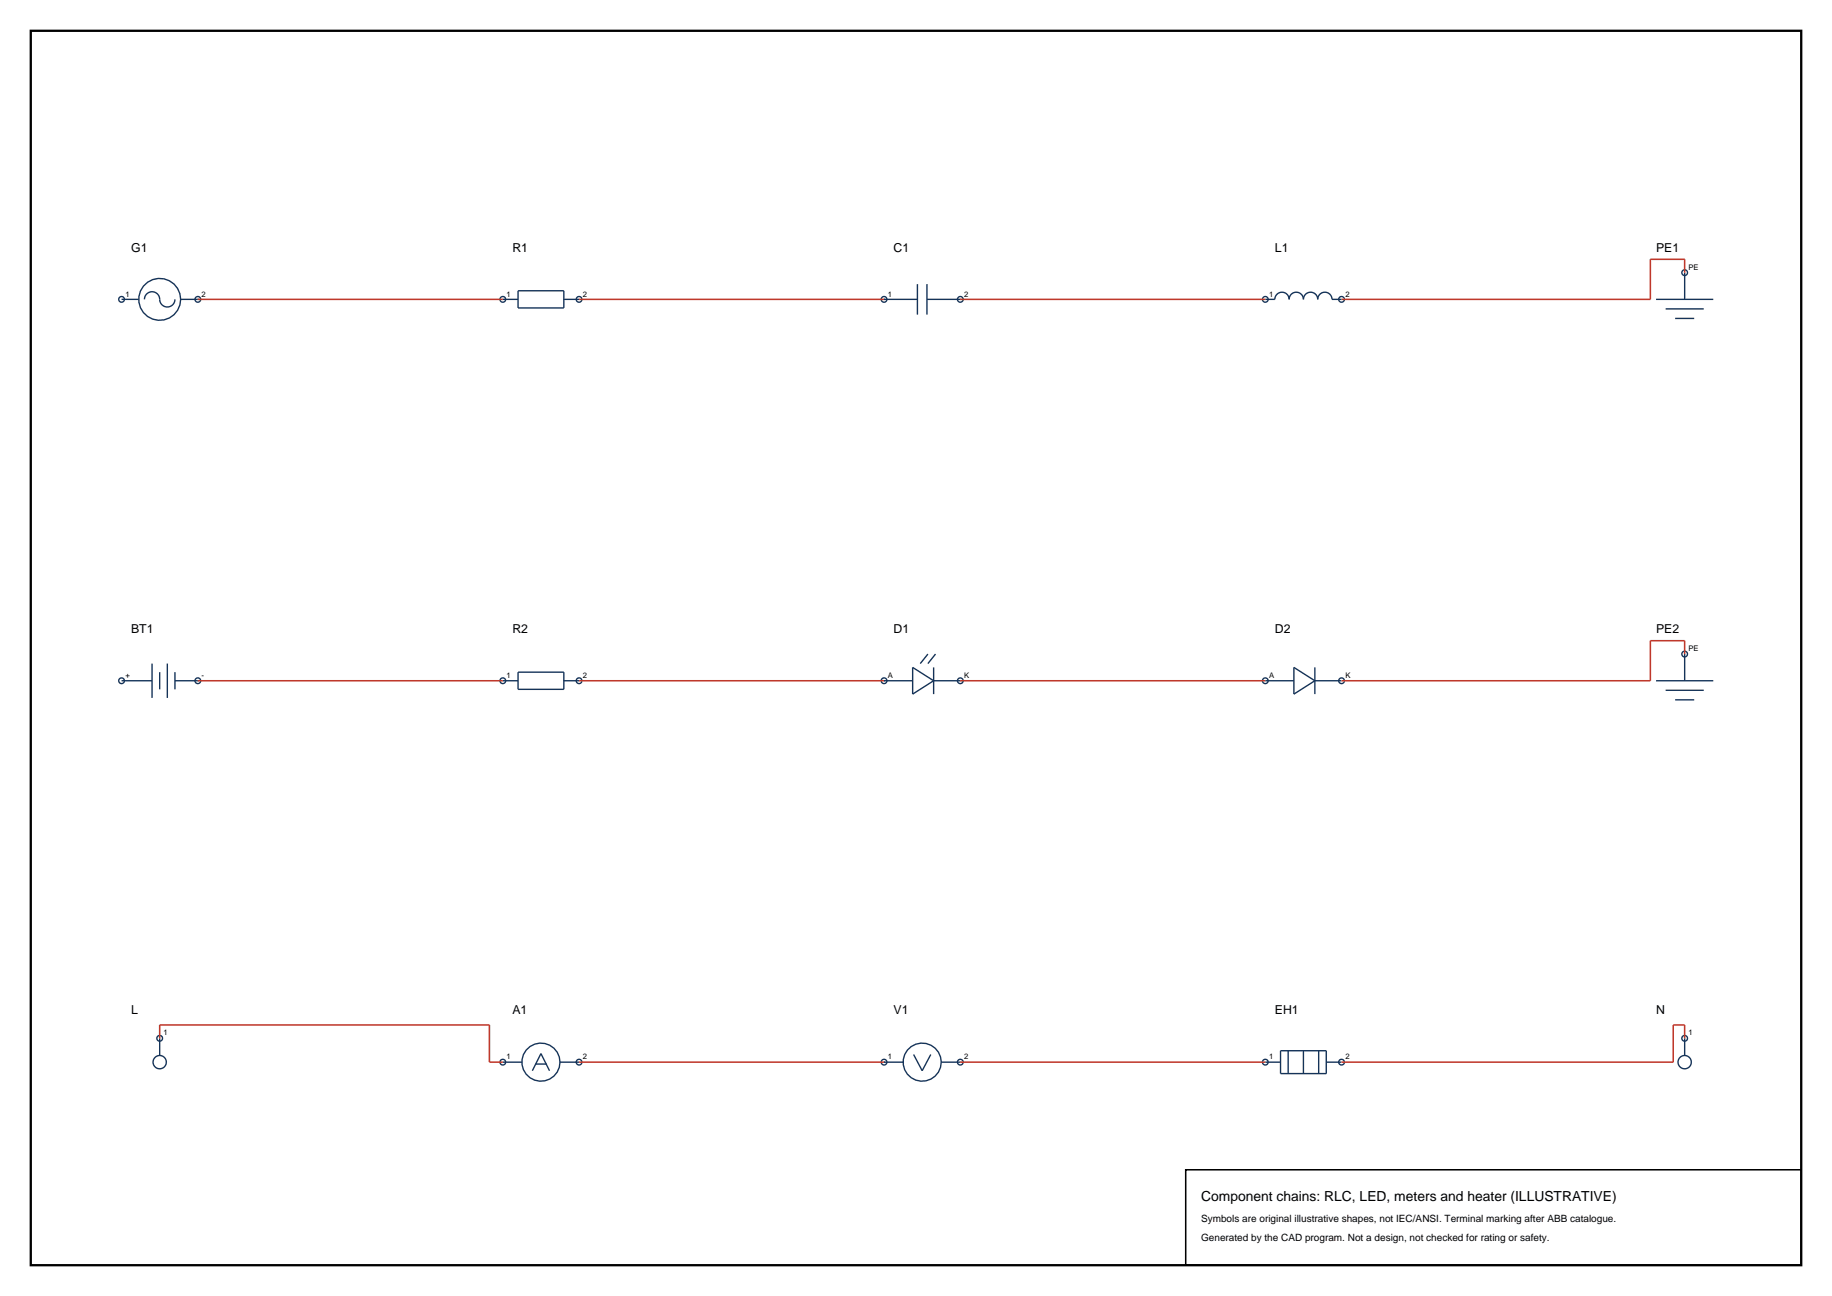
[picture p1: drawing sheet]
<svg xmlns="http://www.w3.org/2000/svg" width="420mm" height="297mm" viewBox="0 0 420 297" stroke-linecap="round" stroke-linejoin="round" font-family="sans-serif">
<path d="M7.1 7.1h405.8v282.8h-405.8z" fill="none" stroke="#000" stroke-width=".53"/>
<g fill="none" stroke="#143359" stroke-width=".32">
<path d="M27.9 68.6h3.9M33.1 68.6a1.8 1.8 0 0 1 2.1-1.7 1.8 1.8 0 0 1 1.5 2.2 1.75 1.75 0 0 0 1.9 1.2 1.75 1.75 0 0 0 1.5-1.7M41.4 68.6h4M115.3 68.6h3.5M118.8 66.6h10.5v4h-10.5zM129.3 68.6h3.5M202.7 68.6h7.6M210.3 65.1v7M212.5 68.6h7.7M212.5 65.1v7M290.1 68.6h2.2a1.64 1.64 0 0 1 1.6-1.6 1.64 1.64 0 0 1 1.6 1.6 1.64 1.64 0 0 1 1.7-1.6 1.64 1.64 0 0 1 1.6 1.6 1.64 1.64 0 0 1 1.7-1.6 1.64 1.64 0 0 1 1.6 1.6 1.64 1.64 0 0 1 1.6-1.6 1.64 1.64 0 0 1 1.7 1.6h2.2M379.7 68.6h13.1"/>
<path d="M381.9 70.8h8.7M384 73h4.4M386.2 62.5v6.1M386.2 62.5h.1M27.9 156h7M34.9 152.1v7.8M36.6 154v4M38.4 152.1v7.8M40.1 156h5.3M40.1 154v4M115.3 156h3.5M118.8 154h10.5v4h-10.5z"/>
<path d="M129.3 156h3.5M202.7 156h6.5M209.2 152.9l4.8 3.1-4.8 3.1zM212.7 149.9l-1.7 2.2M214 156h6.2M214 152.9v6.2M214.5 149.9l-1.8 2.2M290.1 156h6.5M296.6 152.9l4.8 3.1-4.8 3.1zM301.4 156h6.2M301.4 152.9v6.2M379.7 156h13.1"/>
<path d="M381.9 158.2h8.7M386.2 149.9v6.1M386.2 149.9h.1M384 160.4h4.4M36.6 237.9v4M36.6 237.9h.1M386.2 237.9v4M386.2 237.9h.1M115.3 243.4h4.3M122 245.4l2-4 2 4M122.7 243.8h2.6M128.4 243.4h4.4"/>
<path d="M202.7 243.4h4.3M209.5 241.7l1.9 3.7 2-3.7M215.8 243.4h4.4M290.1 243.4h3.5M293.6 240.8h10.5v5.2h-10.5zM295.3 240.8v5.2M298.8 240.8v5.2M302.3 240.8v5.2M304.1 243.4h3.5"/>
<circle cx="27.9" cy="68.6" r=".66"/>
<circle cx="36.6" cy="68.6" r="4.8"/>
<circle cx="45.4" cy="68.6" r=".66"/>
<circle cx="115.3" cy="68.6" r=".66"/>
<circle cx="132.8" cy="68.6" r=".66"/>
<circle cx="202.7" cy="68.6" r=".65"/>
<circle cx="220.2" cy="68.6" r=".66"/>
<circle cx="290.1" cy="68.6" r=".66"/>
<circle cx="307.6" cy="68.6" r=".66"/>
<circle cx="386.2" cy="62.5" r=".66"/>
<circle cx="27.9" cy="156" r=".66"/>
<circle cx="45.4" cy="156" r=".66"/>
<circle cx="115.3" cy="156" r=".66"/>
<circle cx="132.8" cy="156" r=".66"/>
<circle cx="202.7" cy="156" r=".65"/>
<circle cx="220.2" cy="156" r=".66"/>
<circle cx="290.1" cy="156" r=".66"/>
<circle cx="307.6" cy="156" r=".66"/>
<circle cx="386.2" cy="149.9" r=".66"/>
<circle cx="36.6" cy="237.9" r=".66"/>
<circle cx="386.2" cy="237.9" r=".66"/>
<circle cx="36.6" cy="243.4" r="1.53"/>
<circle cx="115.3" cy="243.4" r=".66"/>
<circle cx="124" cy="243.4" r="4.4"/>
<circle cx="132.8" cy="243.4" r=".66"/>
<circle cx="202.7" cy="243.4" r=".65"/>
<circle cx="211.4" cy="243.4" r="4.4"/>
<circle cx="220.2" cy="243.4" r=".66"/>
<circle cx="290.1" cy="243.4" r=".66"/>
<circle cx="307.6" cy="243.4" r=".66"/>
<circle cx="386.2" cy="243.4" r="1.53"/>
</g>
<path d="M45.4 68.6h69.9M132.8 68.6h69.9M220.2 68.6h69.9M386.2 62.5v-3.1h-7.8v9.2h-70.8M45.4 156h69.9M132.8 156h69.9M220.2 156h69.9M386.2 149.9v-3.1h-7.8v9.2h-70.8M36.6 237.9v-3h75.6v8.5h3.1M386.2 237.9v-3h-2.6v8.5h-76M132.8 243.4h69.9M220.2 243.4h69.9" fill="none" stroke="#bf382b" stroke-width=".35"/>
<path d="M271.8 268.1h141.1v21.8h-141.1z" fill="none" stroke="#000" stroke-width=".35"/>
<text font-size="3.2" x="275.4" y="275.1">Component chains: RLC, LED, meters and heater (ILLUSTRATIVE)</text>
<g font-size="2.8">
<text x="30.1" y="57.7">G1</text>
<text x="117.5" y="57.7">R1</text>
<text x="204.9" y="57.7">C1</text>
<text x="292.3" y="57.7">L1</text>
<text x="379.7" y="57.7">PE1</text>
<text x="30.1" y="145.1">BT1</text>
<text x="117.5" y="145.1">R2</text>
<text x="204.9" y="145.1">D1</text>
<text x="292.3" y="145.1">D2</text>
<text x="379.7" y="145.1">PE2</text>
<text x="30.1" y="232.5">L</text>
<text x="117.5" y="232.5">A1</text>
<text x="204.9" y="232.5">V1</text>
<text x="292.3" y="232.5">EH1</text>
<text x="379.7" y="232.5">N</text>
</g>
<g font-size="2.3">
<text x="275.4" y="280.1">Symbols are original illustrative shapes, not IEC/ANSI. Terminal marking after ABB catalogue.</text>
<text x="275.4" y="284.3">Generated by the CAD program. Not a design, not checked for rating or safety.</text>
</g>
<g font-size="1.8">
<text x="387.1" y="61.8">PE</text>
<text x="28.7" y="67.9">1</text>
<text x="46.2" y="67.9">2</text>
<text x="116.1" y="67.9">1</text>
<text x="133.6" y="67.9">2</text>
<text x="203.5" y="67.9">1</text>
<text x="221" y="67.9">2</text>
<text x="291" y="67.9">1</text>
<text x="308.4" y="67.9">2</text>
<text x="387.1" y="149.2">PE</text>
<text x="28.7" y="155.4">+</text>
<text x="46.2" y="155.4">-</text>
<text x="116.1" y="155.4">1</text>
<text x="133.6" y="155.4">2</text>
<text x="203.5" y="155.4">A</text>
<text x="221" y="155.4">K</text>
<text x="291" y="155.4">A</text>
<text x="308.4" y="155.4">K</text>
<text x="37.5" y="237.3">1</text>
<text x="387.1" y="237.3">1</text>
<text x="116.1" y="242.8">1</text>
<text x="133.6" y="242.8">2</text>
<text x="203.5" y="242.8">1</text>
<text x="221" y="242.8">2</text>
<text x="291" y="242.8">1</text>
<text x="308.4" y="242.8">2</text>
</g>
</svg>
